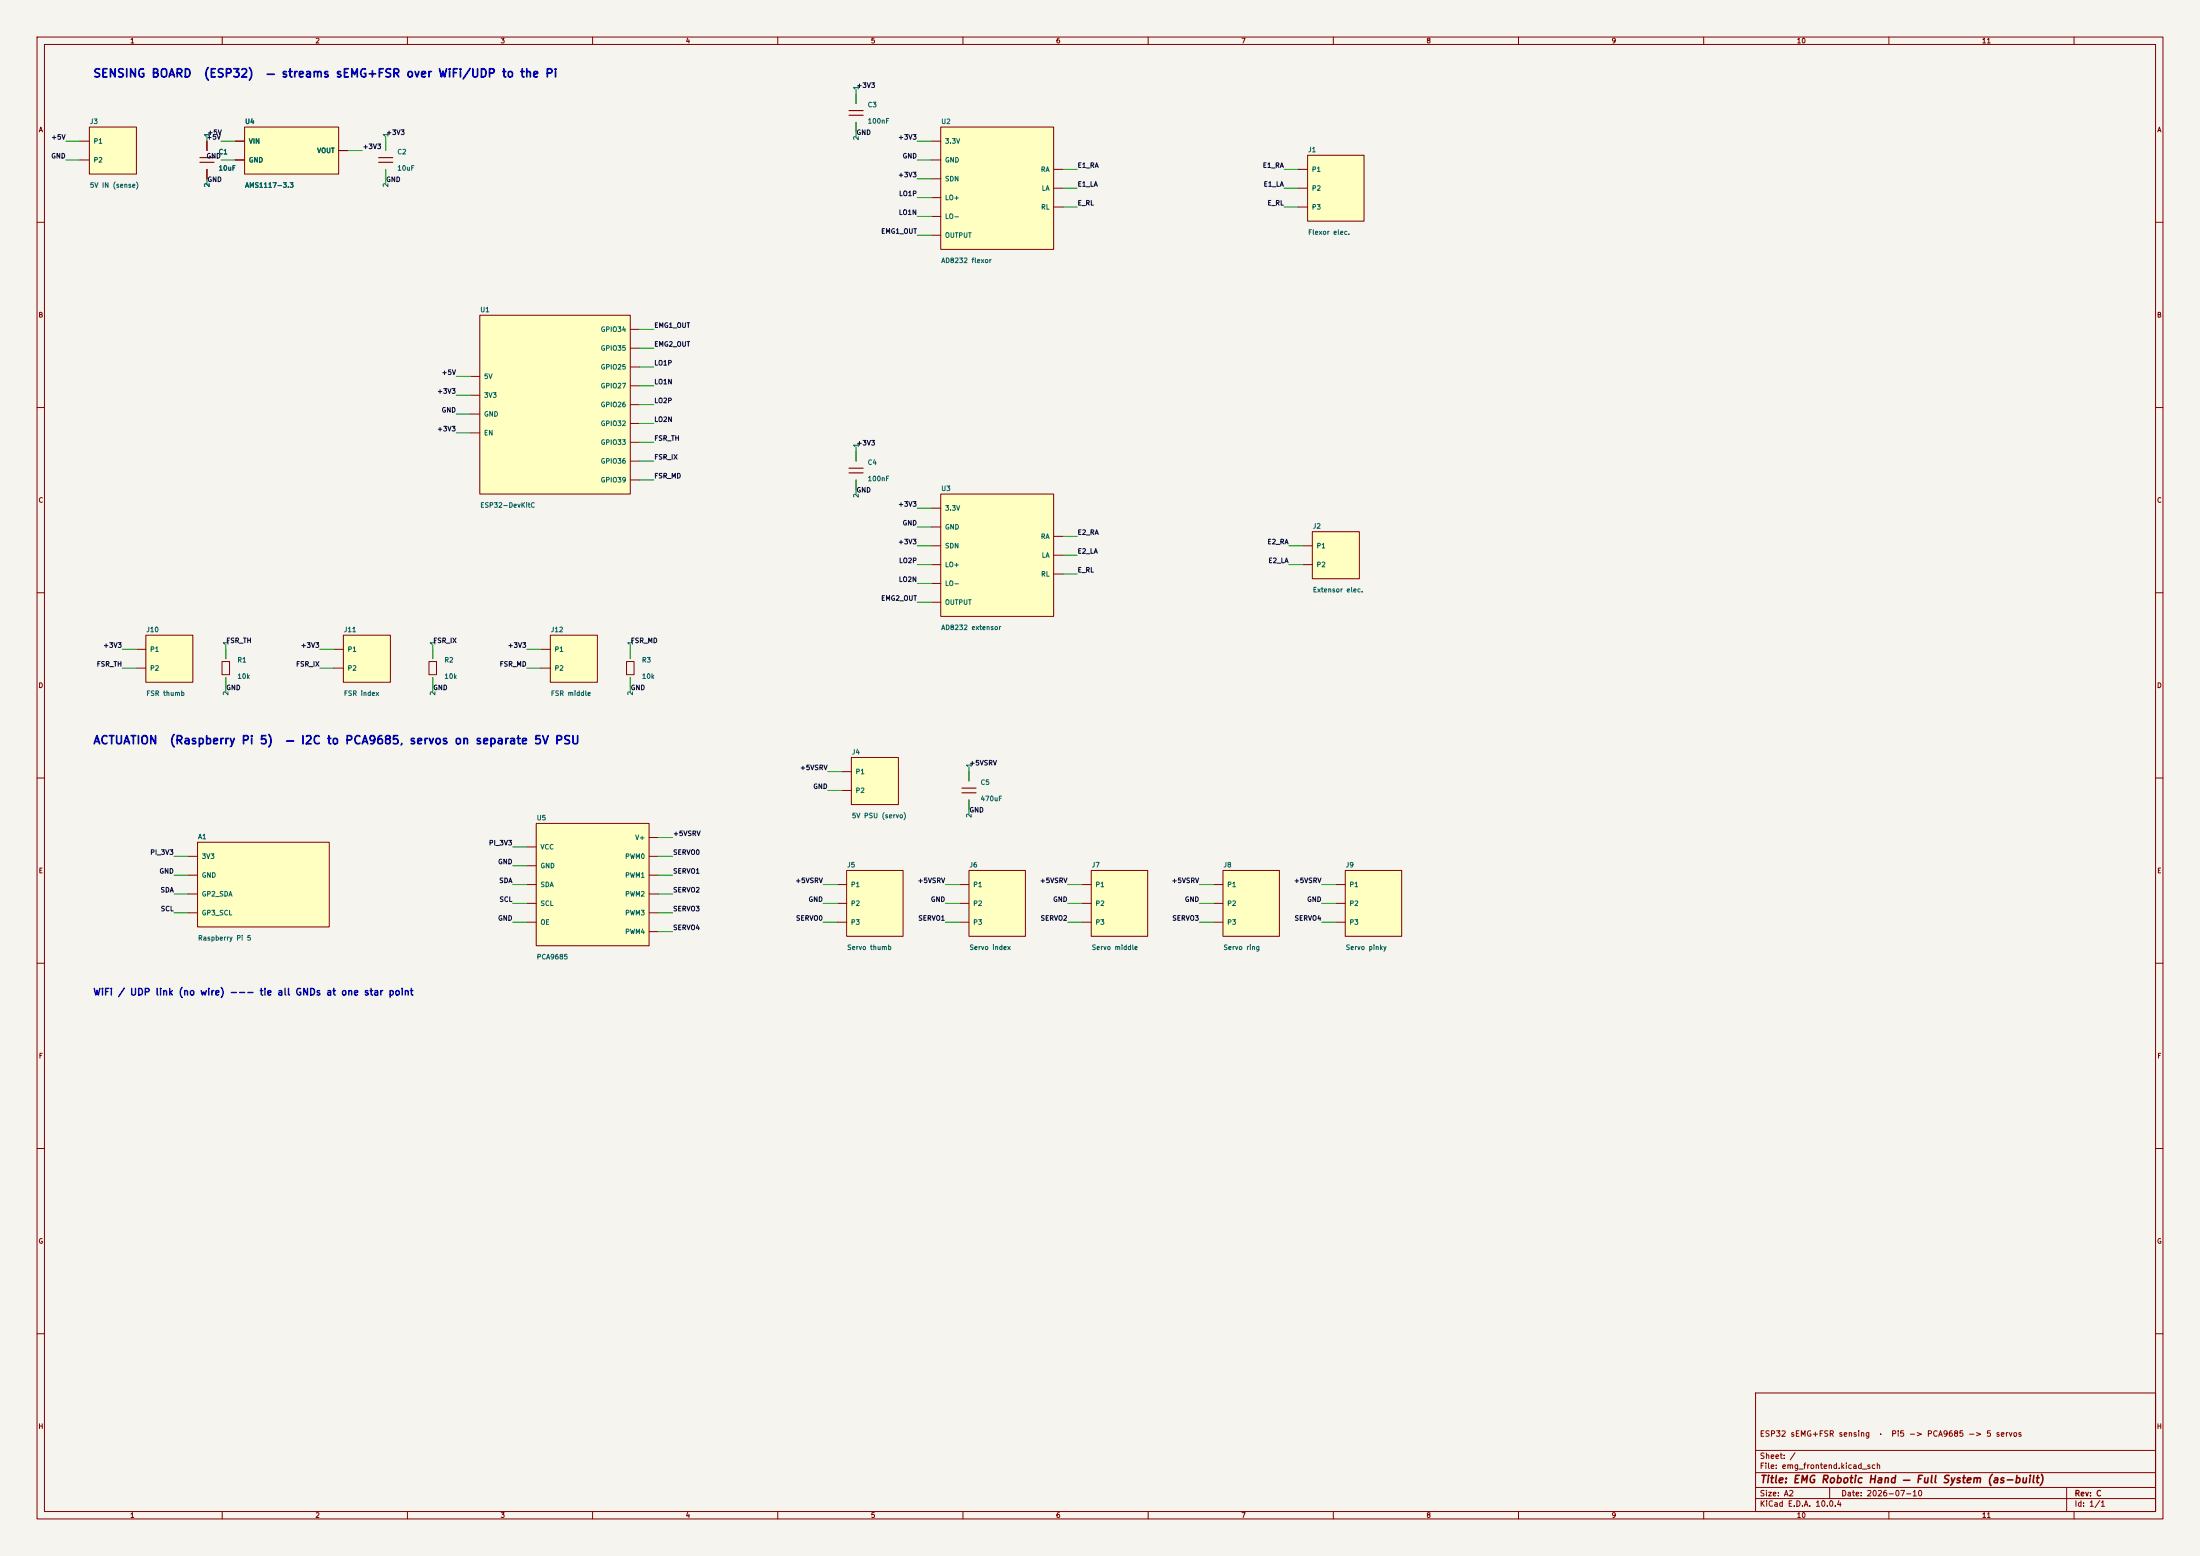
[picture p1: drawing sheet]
(kicad_sch
 (version 20231120)
 (generator "eeschema")
 (generator_version "8.0")
 (paper "A2")
 (title_block
  (title "EMG Robotic Hand — Full System (as-built)")
  (date "2026-07-10")
  (rev "C")
  (comment 1 "ESP32 sEMG+FSR sensing  ·  Pi5 -> PCA9685 -> 5 servos"))
 (lib_symbols
 (symbol "emg:ESP32"
  (pin_numbers (hide yes))
  (pin_names (offset 1.016)) (exclude_from_sim no) (in_bom yes) (on_board yes)
  (property "Reference" "U" (at -20.32 26.13 0) (effects (font (size 1.27 1.27)) (justify left)))
  (property "Value" "ESP32" (at -20.32 -26.13 0) (effects (font (size 1.27 1.27)) (justify left)))
  (symbol "ESP32_0_1"
   (rectangle (start -20.32 -24.13) (end 20.32 24.13) (stroke (width 0.254) (type default)) (fill (type background))))
  (symbol "ESP32_1_1"
   (pin passive line (at -22.86 7.62 0) (length 2.54) (name "5V" (effects (font (size 1.27 1.27)))) (number "1" (effects (font (size 1.27 1.27)))))
   (pin passive line (at -22.86 2.54 0) (length 2.54) (name "3V3" (effects (font (size 1.27 1.27)))) (number "2" (effects (font (size 1.27 1.27)))))
   (pin passive line (at -22.86 -2.54 0) (length 2.54) (name "GND" (effects (font (size 1.27 1.27)))) (number "3" (effects (font (size 1.27 1.27)))))
   (pin passive line (at -22.86 -7.62 0) (length 2.54) (name "EN" (effects (font (size 1.27 1.27)))) (number "4" (effects (font (size 1.27 1.27)))))
   (pin passive line (at 22.86 20.32 180) (length 2.54) (name "GPIO34" (effects (font (size 1.27 1.27)))) (number "5" (effects (font (size 1.27 1.27)))))
   (pin passive line (at 22.86 15.24 180) (length 2.54) (name "GPIO35" (effects (font (size 1.27 1.27)))) (number "6" (effects (font (size 1.27 1.27)))))
   (pin passive line (at 22.86 10.16 180) (length 2.54) (name "GPIO25" (effects (font (size 1.27 1.27)))) (number "7" (effects (font (size 1.27 1.27)))))
   (pin passive line (at 22.86 5.08 180) (length 2.54) (name "GPIO27" (effects (font (size 1.27 1.27)))) (number "8" (effects (font (size 1.27 1.27)))))
   (pin passive line (at 22.86 0.00 180) (length 2.54) (name "GPIO26" (effects (font (size 1.27 1.27)))) (number "9" (effects (font (size 1.27 1.27)))))
   (pin passive line (at 22.86 -5.08 180) (length 2.54) (name "GPIO32" (effects (font (size 1.27 1.27)))) (number "10" (effects (font (size 1.27 1.27)))))
   (pin passive line (at 22.86 -10.16 180) (length 2.54) (name "GPIO33" (effects (font (size 1.27 1.27)))) (number "11" (effects (font (size 1.27 1.27)))))
   (pin passive line (at 22.86 -15.24 180) (length 2.54) (name "GPIO36" (effects (font (size 1.27 1.27)))) (number "12" (effects (font (size 1.27 1.27)))))
   (pin passive line (at 22.86 -20.32 180) (length 2.54) (name "GPIO39" (effects (font (size 1.27 1.27)))) (number "13" (effects (font (size 1.27 1.27)))))))
 (symbol "emg:AD8232"
  (pin_numbers (hide yes))
  (pin_names (offset 1.016)) (exclude_from_sim no) (in_bom yes) (on_board yes)
  (property "Reference" "U" (at -15.24 18.51 0) (effects (font (size 1.27 1.27)) (justify left)))
  (property "Value" "AD8232" (at -15.24 -18.51 0) (effects (font (size 1.27 1.27)) (justify left)))
  (symbol "AD8232_0_1"
   (rectangle (start -15.24 -16.51) (end 15.24 16.51) (stroke (width 0.254) (type default)) (fill (type background))))
  (symbol "AD8232_1_1"
   (pin passive line (at -17.78 12.70 0) (length 2.54) (name "3.3V" (effects (font (size 1.27 1.27)))) (number "1" (effects (font (size 1.27 1.27)))))
   (pin passive line (at -17.78 7.62 0) (length 2.54) (name "GND" (effects (font (size 1.27 1.27)))) (number "2" (effects (font (size 1.27 1.27)))))
   (pin passive line (at -17.78 2.54 0) (length 2.54) (name "SDN" (effects (font (size 1.27 1.27)))) (number "3" (effects (font (size 1.27 1.27)))))
   (pin passive line (at -17.78 -2.54 0) (length 2.54) (name "LO+" (effects (font (size 1.27 1.27)))) (number "4" (effects (font (size 1.27 1.27)))))
   (pin passive line (at -17.78 -7.62 0) (length 2.54) (name "LO-" (effects (font (size 1.27 1.27)))) (number "5" (effects (font (size 1.27 1.27)))))
   (pin passive line (at -17.78 -12.70 0) (length 2.54) (name "OUTPUT" (effects (font (size 1.27 1.27)))) (number "6" (effects (font (size 1.27 1.27)))))
   (pin passive line (at 17.78 5.08 180) (length 2.54) (name "RA" (effects (font (size 1.27 1.27)))) (number "7" (effects (font (size 1.27 1.27)))))
   (pin passive line (at 17.78 0.00 180) (length 2.54) (name "LA" (effects (font (size 1.27 1.27)))) (number "8" (effects (font (size 1.27 1.27)))))
   (pin passive line (at 17.78 -5.08 180) (length 2.54) (name "RL" (effects (font (size 1.27 1.27)))) (number "9" (effects (font (size 1.27 1.27)))))))
 (symbol "emg:RPi5"
  (pin_numbers (hide yes))
  (pin_names (offset 1.016)) (exclude_from_sim no) (in_bom yes) (on_board yes)
  (property "Reference" "U" (at -17.78 13.43 0) (effects (font (size 1.27 1.27)) (justify left)))
  (property "Value" "RPi5" (at -17.78 -13.43 0) (effects (font (size 1.27 1.27)) (justify left)))
  (symbol "RPi5_0_1"
   (rectangle (start -17.78 -11.43) (end 17.78 11.43) (stroke (width 0.254) (type default)) (fill (type background))))
  (symbol "RPi5_1_1"
   (pin passive line (at -20.32 7.62 0) (length 2.54) (name "3V3" (effects (font (size 1.27 1.27)))) (number "1" (effects (font (size 1.27 1.27)))))
   (pin passive line (at -20.32 2.54 0) (length 2.54) (name "GND" (effects (font (size 1.27 1.27)))) (number "2" (effects (font (size 1.27 1.27)))))
   (pin passive line (at -20.32 -2.54 0) (length 2.54) (name "GP2 SDA" (effects (font (size 1.27 1.27)))) (number "3" (effects (font (size 1.27 1.27)))))
   (pin passive line (at -20.32 -7.62 0) (length 2.54) (name "GP3 SCL" (effects (font (size 1.27 1.27)))) (number "4" (effects (font (size 1.27 1.27)))))))
 (symbol "emg:PCA9685"
  (pin_numbers (hide yes))
  (pin_names (offset 1.016)) (exclude_from_sim no) (in_bom yes) (on_board yes)
  (property "Reference" "U" (at -15.24 18.51 0) (effects (font (size 1.27 1.27)) (justify left)))
  (property "Value" "PCA9685" (at -15.24 -18.51 0) (effects (font (size 1.27 1.27)) (justify left)))
  (symbol "PCA9685_0_1"
   (rectangle (start -15.24 -16.51) (end 15.24 16.51) (stroke (width 0.254) (type default)) (fill (type background))))
  (symbol "PCA9685_1_1"
   (pin passive line (at -17.78 10.16 0) (length 2.54) (name "VCC" (effects (font (size 1.27 1.27)))) (number "1" (effects (font (size 1.27 1.27)))))
   (pin passive line (at -17.78 5.08 0) (length 2.54) (name "GND" (effects (font (size 1.27 1.27)))) (number "2" (effects (font (size 1.27 1.27)))))
   (pin passive line (at -17.78 0.00 0) (length 2.54) (name "SDA" (effects (font (size 1.27 1.27)))) (number "3" (effects (font (size 1.27 1.27)))))
   (pin passive line (at -17.78 -5.08 0) (length 2.54) (name "SCL" (effects (font (size 1.27 1.27)))) (number "4" (effects (font (size 1.27 1.27)))))
   (pin passive line (at -17.78 -10.16 0) (length 2.54) (name "OE" (effects (font (size 1.27 1.27)))) (number "5" (effects (font (size 1.27 1.27)))))
   (pin passive line (at 17.78 12.70 180) (length 2.54) (name "V+" (effects (font (size 1.27 1.27)))) (number "6" (effects (font (size 1.27 1.27)))))
   (pin passive line (at 17.78 7.62 180) (length 2.54) (name "PWM0" (effects (font (size 1.27 1.27)))) (number "7" (effects (font (size 1.27 1.27)))))
   (pin passive line (at 17.78 2.54 180) (length 2.54) (name "PWM1" (effects (font (size 1.27 1.27)))) (number "8" (effects (font (size 1.27 1.27)))))
   (pin passive line (at 17.78 -2.54 180) (length 2.54) (name "PWM2" (effects (font (size 1.27 1.27)))) (number "9" (effects (font (size 1.27 1.27)))))
   (pin passive line (at 17.78 -7.62 180) (length 2.54) (name "PWM3" (effects (font (size 1.27 1.27)))) (number "10" (effects (font (size 1.27 1.27)))))
   (pin passive line (at 17.78 -12.70 180) (length 2.54) (name "PWM4" (effects (font (size 1.27 1.27)))) (number "11" (effects (font (size 1.27 1.27)))))))
 (symbol "emg:AMS1117"
  (pin_numbers (hide yes))
  (pin_names (offset 1.016)) (exclude_from_sim no) (in_bom yes) (on_board yes)
  (property "Reference" "U" (at -12.70 8.35 0) (effects (font (size 1.27 1.27)) (justify left)))
  (property "Value" "AMS1117" (at -12.70 -8.35 0) (effects (font (size 1.27 1.27)) (justify left)))
  (symbol "AMS1117_0_1"
   (rectangle (start -12.70 -6.35) (end 12.70 6.35) (stroke (width 0.254) (type default)) (fill (type background))))
  (symbol "AMS1117_1_1"
   (pin passive line (at -15.24 2.54 0) (length 2.54) (name "VIN" (effects (font (size 1.27 1.27)))) (number "1" (effects (font (size 1.27 1.27)))))
   (pin passive line (at -15.24 -2.54 0) (length 2.54) (name "GND" (effects (font (size 1.27 1.27)))) (number "2" (effects (font (size 1.27 1.27)))))
   (pin passive line (at 15.24 0.00 180) (length 2.54) (name "VOUT" (effects (font (size 1.27 1.27)))) (number "3" (effects (font (size 1.27 1.27)))))))
 (symbol "emg:Conn2"
  (pin_numbers (hide yes))
  (pin_names (offset 1.016)) (exclude_from_sim no) (in_bom yes) (on_board yes)
  (property "Reference" "U" (at -6.35 8.35 0) (effects (font (size 1.27 1.27)) (justify left)))
  (property "Value" "Conn2" (at -6.35 -8.35 0) (effects (font (size 1.27 1.27)) (justify left)))
  (symbol "Conn2_0_1"
   (rectangle (start -6.35 -6.35) (end 6.35 6.35) (stroke (width 0.254) (type default)) (fill (type background))))
  (symbol "Conn2_1_1"
   (pin passive line (at -8.89 2.54 0) (length 2.54) (name "P1" (effects (font (size 1.27 1.27)))) (number "1" (effects (font (size 1.27 1.27)))))
   (pin passive line (at -8.89 -2.54 0) (length 2.54) (name "P2" (effects (font (size 1.27 1.27)))) (number "2" (effects (font (size 1.27 1.27)))))))
 (symbol "emg:Conn3"
  (pin_numbers (hide yes))
  (pin_names (offset 1.016)) (exclude_from_sim no) (in_bom yes) (on_board yes)
  (property "Reference" "U" (at -7.62 10.89 0) (effects (font (size 1.27 1.27)) (justify left)))
  (property "Value" "Conn3" (at -7.62 -10.89 0) (effects (font (size 1.27 1.27)) (justify left)))
  (symbol "Conn3_0_1"
   (rectangle (start -7.62 -8.89) (end 7.62 8.89) (stroke (width 0.254) (type default)) (fill (type background))))
  (symbol "Conn3_1_1"
   (pin passive line (at -10.16 5.08 0) (length 2.54) (name "P1" (effects (font (size 1.27 1.27)))) (number "1" (effects (font (size 1.27 1.27)))))
   (pin passive line (at -10.16 0.00 0) (length 2.54) (name "P2" (effects (font (size 1.27 1.27)))) (number "2" (effects (font (size 1.27 1.27)))))
   (pin passive line (at -10.16 -5.08 0) (length 2.54) (name "P3" (effects (font (size 1.27 1.27)))) (number "3" (effects (font (size 1.27 1.27)))))))
 (symbol "emg:Cap"
  (pin_numbers (hide yes))
  (pin_names (offset 1.016)) (exclude_from_sim no) (in_bom yes) (on_board yes)
  (property "Reference" "U" (at 0.00 3.50 0) (effects (font (size 1.27 1.27)) (justify left)))
  (property "Value" "Cap" (at 0.00 -3.50 0) (effects (font (size 1.27 1.27)) (justify left)))
  (symbol "Cap_0_1"
   (polyline (pts (xy -1.905 0.635) (xy 1.905 0.635)) (stroke (width 0.3048) (type default)) (fill (type none)))
   (polyline (pts (xy -1.905 -0.635) (xy 1.905 -0.635)) (stroke (width 0.3048) (type default)) (fill (type none))))
  (symbol "Cap_1_1"
   (pin passive line (at 0.00 2.54 90) (length 2.54) (name "1" (effects (font (size 1.27 1.27)))) (number "1" (effects (font (size 1.27 1.27)))))
   (pin passive line (at 0.00 -2.54 270) (length 2.54) (name "2" (effects (font (size 1.27 1.27)))) (number "2" (effects (font (size 1.27 1.27)))))))
 (symbol "emg:Res"
  (pin_numbers (hide yes))
  (pin_names (offset 1.016)) (exclude_from_sim no) (in_bom yes) (on_board yes)
  (property "Reference" "U" (at 0.00 3.50 0) (effects (font (size 1.27 1.27)) (justify left)))
  (property "Value" "Res" (at 0.00 -3.50 0) (effects (font (size 1.27 1.27)) (justify left)))
  (symbol "Res_0_1"
   (rectangle (start -1.016 1.778) (end 1.016 -1.778) (stroke (width 0.254) (type default)) (fill (type none))))
  (symbol "Res_1_1"
   (pin passive line (at 0.00 2.54 90) (length 2.54) (name "1" (effects (font (size 1.27 1.27)))) (number "1" (effects (font (size 1.27 1.27)))))
   (pin passive line (at 0.00 -2.54 270) (length 2.54) (name "2" (effects (font (size 1.27 1.27)))) (number "2" (effects (font (size 1.27 1.27))))))))
 (symbol
  (lib_id "emg:Conn2") (at 30.48 40.64 0) (unit 1) (exclude_from_sim no) (in_bom yes) (on_board yes) (dnp no)
  (property "Reference" "J3" (at 24.13 32.79 0) (effects (font (size 1.27 1.27)) (justify left)))
  (property "Value" "5V IN (sense)" (at 24.13 49.99 0) (effects (font (size 1.27 1.27)) (justify left)))
  (property "Footprint" "TerminalBlock:TerminalBlock_MaiXu_MX126-5.0-02P_1x02_P5.00mm" (at 30.48 40.64 0) (effects (font (size 1.27 1.27)) (hide yes))))
 (symbol
  (lib_id "emg:AMS1117") (at 78.74 40.64 0) (unit 1) (exclude_from_sim no) (in_bom yes) (on_board yes) (dnp no)
  (property "Reference" "U4" (at 66.04 32.79 0) (effects (font (size 1.27 1.27)) (justify left)))
  (property "Value" "AMS1117-3.3" (at 66.04 49.99 0) (effects (font (size 1.27 1.27)) (justify left)))
  (property "Footprint" "Package_TO_SOT_SMD:SOT-223-3_TabPin2" (at 78.74 40.64 0) (effects (font (size 1.27 1.27)) (hide yes))))
 (symbol
  (lib_id "emg:Cap") (at 55.88 43.18 0) (unit 1) (exclude_from_sim no) (in_bom yes) (on_board yes) (dnp no)
  (property "Reference" "C1" (at 58.88 40.98 0) (effects (font (size 1.27 1.27)) (justify left)))
  (property "Value" "10uF" (at 58.88 45.38 0) (effects (font (size 1.27 1.27)) (justify left)))
  (property "Footprint" "Capacitor_SMD:C_1206_3216Metric" (at 55.88 43.18 0) (effects (font (size 1.27 1.27)) (hide yes))))
 (symbol
  (lib_id "emg:Cap") (at 104.14 43.18 0) (unit 1) (exclude_from_sim no) (in_bom yes) (on_board yes) (dnp no)
  (property "Reference" "C2" (at 107.14 40.98 0) (effects (font (size 1.27 1.27)) (justify left)))
  (property "Value" "10uF" (at 107.14 45.38 0) (effects (font (size 1.27 1.27)) (justify left)))
  (property "Footprint" "Capacitor_SMD:C_1206_3216Metric" (at 104.14 43.18 0) (effects (font (size 1.27 1.27)) (hide yes))))
 (symbol
  (lib_id "emg:ESP32") (at 149.86 109.22 0) (unit 1) (exclude_from_sim no) (in_bom yes) (on_board yes) (dnp no)
  (property "Reference" "U1" (at 129.54 83.59 0) (effects (font (size 1.27 1.27)) (justify left)))
  (property "Value" "ESP32-DevKitC" (at 129.54 136.35 0) (effects (font (size 1.27 1.27)) (justify left)))
  (property "Footprint" "Connector_PinHeader_2.54mm:PinHeader_2x19_P2.54mm_Vertical" (at 149.86 109.22 0) (effects (font (size 1.27 1.27)) (hide yes))))
 (symbol
  (lib_id "emg:AD8232") (at 269.24 50.80 0) (unit 1) (exclude_from_sim no) (in_bom yes) (on_board yes) (dnp no)
  (property "Reference" "U2" (at 254.00 32.79 0) (effects (font (size 1.27 1.27)) (justify left)))
  (property "Value" "AD8232 flexor" (at 254.00 70.31 0) (effects (font (size 1.27 1.27)) (justify left)))
  (property "Footprint" "Connector_PinHeader_2.54mm:PinHeader_1x10_P2.54mm_Vertical" (at 269.24 50.80 0) (effects (font (size 1.27 1.27)) (hide yes))))
 (symbol
  (lib_id "emg:Cap") (at 231.14 30.48 0) (unit 1) (exclude_from_sim no) (in_bom yes) (on_board yes) (dnp no)
  (property "Reference" "C3" (at 234.14 28.28 0) (effects (font (size 1.27 1.27)) (justify left)))
  (property "Value" "100nF" (at 234.14 32.68 0) (effects (font (size 1.27 1.27)) (justify left)))
  (property "Footprint" "Capacitor_SMD:C_0805_2012Metric" (at 231.14 30.48 0) (effects (font (size 1.27 1.27)) (hide yes))))
 (symbol
  (lib_id "emg:AD8232") (at 269.24 149.86 0) (unit 1) (exclude_from_sim no) (in_bom yes) (on_board yes) (dnp no)
  (property "Reference" "U3" (at 254.00 131.85 0) (effects (font (size 1.27 1.27)) (justify left)))
  (property "Value" "AD8232 extensor" (at 254.00 169.37 0) (effects (font (size 1.27 1.27)) (justify left)))
  (property "Footprint" "Connector_PinHeader_2.54mm:PinHeader_1x10_P2.54mm_Vertical" (at 269.24 149.86 0) (effects (font (size 1.27 1.27)) (hide yes))))
 (symbol
  (lib_id "emg:Cap") (at 231.14 127.00 0) (unit 1) (exclude_from_sim no) (in_bom yes) (on_board yes) (dnp no)
  (property "Reference" "C4" (at 234.14 124.80 0) (effects (font (size 1.27 1.27)) (justify left)))
  (property "Value" "100nF" (at 234.14 129.20 0) (effects (font (size 1.27 1.27)) (justify left)))
  (property "Footprint" "Capacitor_SMD:C_0805_2012Metric" (at 231.14 127.00 0) (effects (font (size 1.27 1.27)) (hide yes))))
 (symbol
  (lib_id "emg:Conn3") (at 360.68 50.80 0) (unit 1) (exclude_from_sim no) (in_bom yes) (on_board yes) (dnp no)
  (property "Reference" "J1" (at 353.06 40.41 0) (effects (font (size 1.27 1.27)) (justify left)))
  (property "Value" "Flexor elec." (at 353.06 62.69 0) (effects (font (size 1.27 1.27)) (justify left)))
  (property "Footprint" "Connector_PinHeader_2.54mm:PinHeader_1x03_P2.54mm_Vertical" (at 360.68 50.80 0) (effects (font (size 1.27 1.27)) (hide yes))))
 (symbol
  (lib_id "emg:Conn2") (at 360.68 149.86 0) (unit 1) (exclude_from_sim no) (in_bom yes) (on_board yes) (dnp no)
  (property "Reference" "J2" (at 354.33 142.01 0) (effects (font (size 1.27 1.27)) (justify left)))
  (property "Value" "Extensor elec." (at 354.33 159.21 0) (effects (font (size 1.27 1.27)) (justify left)))
  (property "Footprint" "Connector_PinHeader_2.54mm:PinHeader_1x02_P2.54mm_Vertical" (at 360.68 149.86 0) (effects (font (size 1.27 1.27)) (hide yes))))
 (symbol
  (lib_id "emg:Conn2") (at 45.72 177.80 0) (unit 1) (exclude_from_sim no) (in_bom yes) (on_board yes) (dnp no)
  (property "Reference" "J10" (at 39.37 169.95 0) (effects (font (size 1.27 1.27)) (justify left)))
  (property "Value" "FSR thumb" (at 39.37 187.15 0) (effects (font (size 1.27 1.27)) (justify left)))
  (property "Footprint" "Connector_PinHeader_2.54mm:PinHeader_1x02_P2.54mm_Vertical" (at 45.72 177.80 0) (effects (font (size 1.27 1.27)) (hide yes))))
 (symbol
  (lib_id "emg:Res") (at 60.96 180.34 0) (unit 1) (exclude_from_sim no) (in_bom yes) (on_board yes) (dnp no)
  (property "Reference" "R1" (at 63.96 178.14 0) (effects (font (size 1.27 1.27)) (justify left)))
  (property "Value" "10k" (at 63.96 182.54 0) (effects (font (size 1.27 1.27)) (justify left)))
  (property "Footprint" "Resistor_SMD:R_0805_2012Metric" (at 60.96 180.34 0) (effects (font (size 1.27 1.27)) (hide yes))))
 (symbol
  (lib_id "emg:Conn2") (at 99.06 177.80 0) (unit 1) (exclude_from_sim no) (in_bom yes) (on_board yes) (dnp no)
  (property "Reference" "J11" (at 92.71 169.95 0) (effects (font (size 1.27 1.27)) (justify left)))
  (property "Value" "FSR index" (at 92.71 187.15 0) (effects (font (size 1.27 1.27)) (justify left)))
  (property "Footprint" "Connector_PinHeader_2.54mm:PinHeader_1x02_P2.54mm_Vertical" (at 99.06 177.80 0) (effects (font (size 1.27 1.27)) (hide yes))))
 (symbol
  (lib_id "emg:Res") (at 116.84 180.34 0) (unit 1) (exclude_from_sim no) (in_bom yes) (on_board yes) (dnp no)
  (property "Reference" "R2" (at 119.84 178.14 0) (effects (font (size 1.27 1.27)) (justify left)))
  (property "Value" "10k" (at 119.84 182.54 0) (effects (font (size 1.27 1.27)) (justify left)))
  (property "Footprint" "Resistor_SMD:R_0805_2012Metric" (at 116.84 180.34 0) (effects (font (size 1.27 1.27)) (hide yes))))
 (symbol
  (lib_id "emg:Conn2") (at 154.94 177.80 0) (unit 1) (exclude_from_sim no) (in_bom yes) (on_board yes) (dnp no)
  (property "Reference" "J12" (at 148.59 169.95 0) (effects (font (size 1.27 1.27)) (justify left)))
  (property "Value" "FSR middle" (at 148.59 187.15 0) (effects (font (size 1.27 1.27)) (justify left)))
  (property "Footprint" "Connector_PinHeader_2.54mm:PinHeader_1x02_P2.54mm_Vertical" (at 154.94 177.80 0) (effects (font (size 1.27 1.27)) (hide yes))))
 (symbol
  (lib_id "emg:Res") (at 170.18 180.34 0) (unit 1) (exclude_from_sim no) (in_bom yes) (on_board yes) (dnp no)
  (property "Reference" "R3" (at 173.18 178.14 0) (effects (font (size 1.27 1.27)) (justify left)))
  (property "Value" "10k" (at 173.18 182.54 0) (effects (font (size 1.27 1.27)) (justify left)))
  (property "Footprint" "Resistor_SMD:R_0805_2012Metric" (at 170.18 180.34 0) (effects (font (size 1.27 1.27)) (hide yes))))
 (symbol
  (lib_id "emg:RPi5") (at 71.12 238.76 0) (unit 1) (exclude_from_sim no) (in_bom yes) (on_board yes) (dnp no)
  (property "Reference" "A1" (at 53.34 225.83 0) (effects (font (size 1.27 1.27)) (justify left)))
  (property "Value" "Raspberry Pi 5" (at 53.34 253.19 0) (effects (font (size 1.27 1.27)) (justify left)))
  (property "Footprint" "Connector_PinHeader_2.54mm:PinHeader_2x20_P2.54mm_Vertical" (at 71.12 238.76 0) (effects (font (size 1.27 1.27)) (hide yes))))
 (symbol
  (lib_id "emg:PCA9685") (at 160.02 238.76 0) (unit 1) (exclude_from_sim no) (in_bom yes) (on_board yes) (dnp no)
  (property "Reference" "U5" (at 144.78 220.75 0) (effects (font (size 1.27 1.27)) (justify left)))
  (property "Value" "PCA9685" (at 144.78 258.27 0) (effects (font (size 1.27 1.27)) (justify left)))
  (property "Footprint" "Connector_PinHeader_2.54mm:PinHeader_2x06_P2.54mm_Vertical" (at 160.02 238.76 0) (effects (font (size 1.27 1.27)) (hide yes))))
 (symbol
  (lib_id "emg:Conn2") (at 236.22 210.82 0) (unit 1) (exclude_from_sim no) (in_bom yes) (on_board yes) (dnp no)
  (property "Reference" "J4" (at 229.87 202.97 0) (effects (font (size 1.27 1.27)) (justify left)))
  (property "Value" "5V PSU (servo)" (at 229.87 220.17 0) (effects (font (size 1.27 1.27)) (justify left)))
  (property "Footprint" "TerminalBlock:TerminalBlock_MaiXu_MX126-5.0-02P_1x02_P5.00mm" (at 236.22 210.82 0) (effects (font (size 1.27 1.27)) (hide yes))))
 (symbol
  (lib_id "emg:Cap") (at 261.62 213.36 0) (unit 1) (exclude_from_sim no) (in_bom yes) (on_board yes) (dnp no)
  (property "Reference" "C5" (at 264.62 211.16 0) (effects (font (size 1.27 1.27)) (justify left)))
  (property "Value" "470uF" (at 264.62 215.56 0) (effects (font (size 1.27 1.27)) (justify left)))
  (property "Footprint" "Capacitor_THT:CP_Radial_D8.0mm_P3.50mm" (at 261.62 213.36 0) (effects (font (size 1.27 1.27)) (hide yes))))
 (symbol
  (lib_id "emg:Conn3") (at 236.22 243.84 0) (unit 1) (exclude_from_sim no) (in_bom yes) (on_board yes) (dnp no)
  (property "Reference" "J5" (at 228.60 233.45 0) (effects (font (size 1.27 1.27)) (justify left)))
  (property "Value" "Servo thumb" (at 228.60 255.73 0) (effects (font (size 1.27 1.27)) (justify left)))
  (property "Footprint" "Connector_PinHeader_2.54mm:PinHeader_1x03_P2.54mm_Vertical" (at 236.22 243.84 0) (effects (font (size 1.27 1.27)) (hide yes))))
 (symbol
  (lib_id "emg:Conn3") (at 269.24 243.84 0) (unit 1) (exclude_from_sim no) (in_bom yes) (on_board yes) (dnp no)
  (property "Reference" "J6" (at 261.62 233.45 0) (effects (font (size 1.27 1.27)) (justify left)))
  (property "Value" "Servo index" (at 261.62 255.73 0) (effects (font (size 1.27 1.27)) (justify left)))
  (property "Footprint" "Connector_PinHeader_2.54mm:PinHeader_1x03_P2.54mm_Vertical" (at 269.24 243.84 0) (effects (font (size 1.27 1.27)) (hide yes))))
 (symbol
  (lib_id "emg:Conn3") (at 302.26 243.84 0) (unit 1) (exclude_from_sim no) (in_bom yes) (on_board yes) (dnp no)
  (property "Reference" "J7" (at 294.64 233.45 0) (effects (font (size 1.27 1.27)) (justify left)))
  (property "Value" "Servo middle" (at 294.64 255.73 0) (effects (font (size 1.27 1.27)) (justify left)))
  (property "Footprint" "Connector_PinHeader_2.54mm:PinHeader_1x03_P2.54mm_Vertical" (at 302.26 243.84 0) (effects (font (size 1.27 1.27)) (hide yes))))
 (symbol
  (lib_id "emg:Conn3") (at 337.82 243.84 0) (unit 1) (exclude_from_sim no) (in_bom yes) (on_board yes) (dnp no)
  (property "Reference" "J8" (at 330.20 233.45 0) (effects (font (size 1.27 1.27)) (justify left)))
  (property "Value" "Servo ring" (at 330.20 255.73 0) (effects (font (size 1.27 1.27)) (justify left)))
  (property "Footprint" "Connector_PinHeader_2.54mm:PinHeader_1x03_P2.54mm_Vertical" (at 337.82 243.84 0) (effects (font (size 1.27 1.27)) (hide yes))))
 (symbol
  (lib_id "emg:Conn3") (at 370.84 243.84 0) (unit 1) (exclude_from_sim no) (in_bom yes) (on_board yes) (dnp no)
  (property "Reference" "J9" (at 363.22 233.45 0) (effects (font (size 1.27 1.27)) (justify left)))
  (property "Value" "Servo pinky" (at 363.22 255.73 0) (effects (font (size 1.27 1.27)) (justify left)))
  (property "Footprint" "Connector_PinHeader_2.54mm:PinHeader_1x03_P2.54mm_Vertical" (at 370.84 243.84 0) (effects (font (size 1.27 1.27)) (hide yes))))
 (wire (pts (xy 21.59 38.10) (xy 17.78 38.10)) (stroke (width 0) (type default)))
 (wire (pts (xy 21.59 43.18) (xy 17.78 43.18)) (stroke (width 0) (type default)))
 (wire (pts (xy 63.50 38.10) (xy 59.69 38.10)) (stroke (width 0) (type default)))
 (wire (pts (xy 63.50 43.18) (xy 59.69 43.18)) (stroke (width 0) (type default)))
 (wire (pts (xy 93.98 40.64) (xy 97.79 40.64)) (stroke (width 0) (type default)))
 (wire (pts (xy 55.88 40.64) (xy 55.88 36.83)) (stroke (width 0) (type default)))
 (wire (pts (xy 55.88 45.72) (xy 55.88 49.53)) (stroke (width 0) (type default)))
 (wire (pts (xy 104.14 40.64) (xy 104.14 36.83)) (stroke (width 0) (type default)))
 (wire (pts (xy 104.14 45.72) (xy 104.14 49.53)) (stroke (width 0) (type default)))
 (wire (pts (xy 127.00 101.60) (xy 123.19 101.60)) (stroke (width 0) (type default)))
 (wire (pts (xy 127.00 106.68) (xy 123.19 106.68)) (stroke (width 0) (type default)))
 (wire (pts (xy 127.00 111.76) (xy 123.19 111.76)) (stroke (width 0) (type default)))
 (wire (pts (xy 127.00 116.84) (xy 123.19 116.84)) (stroke (width 0) (type default)))
 (wire (pts (xy 172.72 88.90) (xy 176.53 88.90)) (stroke (width 0) (type default)))
 (wire (pts (xy 172.72 93.98) (xy 176.53 93.98)) (stroke (width 0) (type default)))
 (wire (pts (xy 172.72 99.06) (xy 176.53 99.06)) (stroke (width 0) (type default)))
 (wire (pts (xy 172.72 104.14) (xy 176.53 104.14)) (stroke (width 0) (type default)))
 (wire (pts (xy 172.72 109.22) (xy 176.53 109.22)) (stroke (width 0) (type default)))
 (wire (pts (xy 172.72 114.30) (xy 176.53 114.30)) (stroke (width 0) (type default)))
 (wire (pts (xy 172.72 119.38) (xy 176.53 119.38)) (stroke (width 0) (type default)))
 (wire (pts (xy 172.72 124.46) (xy 176.53 124.46)) (stroke (width 0) (type default)))
 (wire (pts (xy 172.72 129.54) (xy 176.53 129.54)) (stroke (width 0) (type default)))
 (wire (pts (xy 251.46 38.10) (xy 247.65 38.10)) (stroke (width 0) (type default)))
 (wire (pts (xy 251.46 43.18) (xy 247.65 43.18)) (stroke (width 0) (type default)))
 (wire (pts (xy 251.46 48.26) (xy 247.65 48.26)) (stroke (width 0) (type default)))
 (wire (pts (xy 251.46 53.34) (xy 247.65 53.34)) (stroke (width 0) (type default)))
 (wire (pts (xy 251.46 58.42) (xy 247.65 58.42)) (stroke (width 0) (type default)))
 (wire (pts (xy 251.46 63.50) (xy 247.65 63.50)) (stroke (width 0) (type default)))
 (wire (pts (xy 287.02 45.72) (xy 290.83 45.72)) (stroke (width 0) (type default)))
 (wire (pts (xy 287.02 50.80) (xy 290.83 50.80)) (stroke (width 0) (type default)))
 (wire (pts (xy 287.02 55.88) (xy 290.83 55.88)) (stroke (width 0) (type default)))
 (wire (pts (xy 231.14 27.94) (xy 231.14 24.13)) (stroke (width 0) (type default)))
 (wire (pts (xy 231.14 33.02) (xy 231.14 36.83)) (stroke (width 0) (type default)))
 (wire (pts (xy 251.46 137.16) (xy 247.65 137.16)) (stroke (width 0) (type default)))
 (wire (pts (xy 251.46 142.24) (xy 247.65 142.24)) (stroke (width 0) (type default)))
 (wire (pts (xy 251.46 147.32) (xy 247.65 147.32)) (stroke (width 0) (type default)))
 (wire (pts (xy 251.46 152.40) (xy 247.65 152.40)) (stroke (width 0) (type default)))
 (wire (pts (xy 251.46 157.48) (xy 247.65 157.48)) (stroke (width 0) (type default)))
 (wire (pts (xy 251.46 162.56) (xy 247.65 162.56)) (stroke (width 0) (type default)))
 (wire (pts (xy 287.02 144.78) (xy 290.83 144.78)) (stroke (width 0) (type default)))
 (wire (pts (xy 287.02 149.86) (xy 290.83 149.86)) (stroke (width 0) (type default)))
 (wire (pts (xy 287.02 154.94) (xy 290.83 154.94)) (stroke (width 0) (type default)))
 (wire (pts (xy 231.14 124.46) (xy 231.14 120.65)) (stroke (width 0) (type default)))
 (wire (pts (xy 231.14 129.54) (xy 231.14 133.35)) (stroke (width 0) (type default)))
 (wire (pts (xy 350.52 45.72) (xy 346.71 45.72)) (stroke (width 0) (type default)))
 (wire (pts (xy 350.52 50.80) (xy 346.71 50.80)) (stroke (width 0) (type default)))
 (wire (pts (xy 350.52 55.88) (xy 346.71 55.88)) (stroke (width 0) (type default)))
 (wire (pts (xy 351.79 147.32) (xy 347.98 147.32)) (stroke (width 0) (type default)))
 (wire (pts (xy 351.79 152.40) (xy 347.98 152.40)) (stroke (width 0) (type default)))
 (wire (pts (xy 36.83 175.26) (xy 33.02 175.26)) (stroke (width 0) (type default)))
 (wire (pts (xy 36.83 180.34) (xy 33.02 180.34)) (stroke (width 0) (type default)))
 (wire (pts (xy 60.96 177.80) (xy 60.96 173.99)) (stroke (width 0) (type default)))
 (wire (pts (xy 60.96 182.88) (xy 60.96 186.69)) (stroke (width 0) (type default)))
 (wire (pts (xy 90.17 175.26) (xy 86.36 175.26)) (stroke (width 0) (type default)))
 (wire (pts (xy 90.17 180.34) (xy 86.36 180.34)) (stroke (width 0) (type default)))
 (wire (pts (xy 116.84 177.80) (xy 116.84 173.99)) (stroke (width 0) (type default)))
 (wire (pts (xy 116.84 182.88) (xy 116.84 186.69)) (stroke (width 0) (type default)))
 (wire (pts (xy 146.05 175.26) (xy 142.24 175.26)) (stroke (width 0) (type default)))
 (wire (pts (xy 146.05 180.34) (xy 142.24 180.34)) (stroke (width 0) (type default)))
 (wire (pts (xy 170.18 177.80) (xy 170.18 173.99)) (stroke (width 0) (type default)))
 (wire (pts (xy 170.18 182.88) (xy 170.18 186.69)) (stroke (width 0) (type default)))
 (wire (pts (xy 50.80 231.14) (xy 46.99 231.14)) (stroke (width 0) (type default)))
 (wire (pts (xy 50.80 236.22) (xy 46.99 236.22)) (stroke (width 0) (type default)))
 (wire (pts (xy 50.80 241.30) (xy 46.99 241.30)) (stroke (width 0) (type default)))
 (wire (pts (xy 50.80 246.38) (xy 46.99 246.38)) (stroke (width 0) (type default)))
 (wire (pts (xy 142.24 228.60) (xy 138.43 228.60)) (stroke (width 0) (type default)))
 (wire (pts (xy 142.24 233.68) (xy 138.43 233.68)) (stroke (width 0) (type default)))
 (wire (pts (xy 142.24 238.76) (xy 138.43 238.76)) (stroke (width 0) (type default)))
 (wire (pts (xy 142.24 243.84) (xy 138.43 243.84)) (stroke (width 0) (type default)))
 (wire (pts (xy 142.24 248.92) (xy 138.43 248.92)) (stroke (width 0) (type default)))
 (wire (pts (xy 177.80 226.06) (xy 181.61 226.06)) (stroke (width 0) (type default)))
 (wire (pts (xy 177.80 231.14) (xy 181.61 231.14)) (stroke (width 0) (type default)))
 (wire (pts (xy 177.80 236.22) (xy 181.61 236.22)) (stroke (width 0) (type default)))
 (wire (pts (xy 177.80 241.30) (xy 181.61 241.30)) (stroke (width 0) (type default)))
 (wire (pts (xy 177.80 246.38) (xy 181.61 246.38)) (stroke (width 0) (type default)))
 (wire (pts (xy 177.80 251.46) (xy 181.61 251.46)) (stroke (width 0) (type default)))
 (wire (pts (xy 227.33 208.28) (xy 223.52 208.28)) (stroke (width 0) (type default)))
 (wire (pts (xy 227.33 213.36) (xy 223.52 213.36)) (stroke (width 0) (type default)))
 (wire (pts (xy 261.62 210.82) (xy 261.62 207.01)) (stroke (width 0) (type default)))
 (wire (pts (xy 261.62 215.90) (xy 261.62 219.71)) (stroke (width 0) (type default)))
 (wire (pts (xy 226.06 238.76) (xy 222.25 238.76)) (stroke (width 0) (type default)))
 (wire (pts (xy 226.06 243.84) (xy 222.25 243.84)) (stroke (width 0) (type default)))
 (wire (pts (xy 226.06 248.92) (xy 222.25 248.92)) (stroke (width 0) (type default)))
 (wire (pts (xy 259.08 238.76) (xy 255.27 238.76)) (stroke (width 0) (type default)))
 (wire (pts (xy 259.08 243.84) (xy 255.27 243.84)) (stroke (width 0) (type default)))
 (wire (pts (xy 259.08 248.92) (xy 255.27 248.92)) (stroke (width 0) (type default)))
 (wire (pts (xy 292.10 238.76) (xy 288.29 238.76)) (stroke (width 0) (type default)))
 (wire (pts (xy 292.10 243.84) (xy 288.29 243.84)) (stroke (width 0) (type default)))
 (wire (pts (xy 292.10 248.92) (xy 288.29 248.92)) (stroke (width 0) (type default)))
 (wire (pts (xy 327.66 238.76) (xy 323.85 238.76)) (stroke (width 0) (type default)))
 (wire (pts (xy 327.66 243.84) (xy 323.85 243.84)) (stroke (width 0) (type default)))
 (wire (pts (xy 327.66 248.92) (xy 323.85 248.92)) (stroke (width 0) (type default)))
 (wire (pts (xy 360.68 238.76) (xy 356.87 238.76)) (stroke (width 0) (type default)))
 (wire (pts (xy 360.68 243.84) (xy 356.87 243.84)) (stroke (width 0) (type default)))
 (wire (pts (xy 360.68 248.92) (xy 356.87 248.92)) (stroke (width 0) (type default)))
 (label "+5V" (at 17.78 38.10 0) (effects (font (size 1.27 1.27)) (justify right bottom)))
 (label "GND" (at 17.78 43.18 0) (effects (font (size 1.27 1.27)) (justify right bottom)))
 (label "+5V" (at 59.69 38.10 0) (effects (font (size 1.27 1.27)) (justify right bottom)))
 (label "GND" (at 59.69 43.18 0) (effects (font (size 1.27 1.27)) (justify right bottom)))
 (label "+3V3" (at 97.79 40.64 0) (effects (font (size 1.27 1.27)) (justify left bottom)))
 (label "+5V" (at 55.88 36.83 0) (effects (font (size 1.27 1.27)) (justify left bottom)))
 (label "GND" (at 55.88 49.53 0) (effects (font (size 1.27 1.27)) (justify left bottom)))
 (label "+3V3" (at 104.14 36.83 0) (effects (font (size 1.27 1.27)) (justify left bottom)))
 (label "GND" (at 104.14 49.53 0) (effects (font (size 1.27 1.27)) (justify left bottom)))
 (label "+5V" (at 123.19 101.60 0) (effects (font (size 1.27 1.27)) (justify right bottom)))
 (label "+3V3" (at 123.19 106.68 0) (effects (font (size 1.27 1.27)) (justify right bottom)))
 (label "GND" (at 123.19 111.76 0) (effects (font (size 1.27 1.27)) (justify right bottom)))
 (label "+3V3" (at 123.19 116.84 0) (effects (font (size 1.27 1.27)) (justify right bottom)))
 (label "EMG1_OUT" (at 176.53 88.90 0) (effects (font (size 1.27 1.27)) (justify left bottom)))
 (label "EMG2_OUT" (at 176.53 93.98 0) (effects (font (size 1.27 1.27)) (justify left bottom)))
 (label "LO1P" (at 176.53 99.06 0) (effects (font (size 1.27 1.27)) (justify left bottom)))
 (label "LO1N" (at 176.53 104.14 0) (effects (font (size 1.27 1.27)) (justify left bottom)))
 (label "LO2P" (at 176.53 109.22 0) (effects (font (size 1.27 1.27)) (justify left bottom)))
 (label "LO2N" (at 176.53 114.30 0) (effects (font (size 1.27 1.27)) (justify left bottom)))
 (label "FSR_TH" (at 176.53 119.38 0) (effects (font (size 1.27 1.27)) (justify left bottom)))
 (label "FSR_IX" (at 176.53 124.46 0) (effects (font (size 1.27 1.27)) (justify left bottom)))
 (label "FSR_MD" (at 176.53 129.54 0) (effects (font (size 1.27 1.27)) (justify left bottom)))
 (label "+3V3" (at 247.65 38.10 0) (effects (font (size 1.27 1.27)) (justify right bottom)))
 (label "GND" (at 247.65 43.18 0) (effects (font (size 1.27 1.27)) (justify right bottom)))
 (label "+3V3" (at 247.65 48.26 0) (effects (font (size 1.27 1.27)) (justify right bottom)))
 (label "LO1P" (at 247.65 53.34 0) (effects (font (size 1.27 1.27)) (justify right bottom)))
 (label "LO1N" (at 247.65 58.42 0) (effects (font (size 1.27 1.27)) (justify right bottom)))
 (label "EMG1_OUT" (at 247.65 63.50 0) (effects (font (size 1.27 1.27)) (justify right bottom)))
 (label "E1_RA" (at 290.83 45.72 0) (effects (font (size 1.27 1.27)) (justify left bottom)))
 (label "E1_LA" (at 290.83 50.80 0) (effects (font (size 1.27 1.27)) (justify left bottom)))
 (label "E_RL" (at 290.83 55.88 0) (effects (font (size 1.27 1.27)) (justify left bottom)))
 (label "+3V3" (at 231.14 24.13 0) (effects (font (size 1.27 1.27)) (justify left bottom)))
 (label "GND" (at 231.14 36.83 0) (effects (font (size 1.27 1.27)) (justify left bottom)))
 (label "+3V3" (at 247.65 137.16 0) (effects (font (size 1.27 1.27)) (justify right bottom)))
 (label "GND" (at 247.65 142.24 0) (effects (font (size 1.27 1.27)) (justify right bottom)))
 (label "+3V3" (at 247.65 147.32 0) (effects (font (size 1.27 1.27)) (justify right bottom)))
 (label "LO2P" (at 247.65 152.40 0) (effects (font (size 1.27 1.27)) (justify right bottom)))
 (label "LO2N" (at 247.65 157.48 0) (effects (font (size 1.27 1.27)) (justify right bottom)))
 (label "EMG2_OUT" (at 247.65 162.56 0) (effects (font (size 1.27 1.27)) (justify right bottom)))
 (label "E2_RA" (at 290.83 144.78 0) (effects (font (size 1.27 1.27)) (justify left bottom)))
 (label "E2_LA" (at 290.83 149.86 0) (effects (font (size 1.27 1.27)) (justify left bottom)))
 (label "E_RL" (at 290.83 154.94 0) (effects (font (size 1.27 1.27)) (justify left bottom)))
 (label "+3V3" (at 231.14 120.65 0) (effects (font (size 1.27 1.27)) (justify left bottom)))
 (label "GND" (at 231.14 133.35 0) (effects (font (size 1.27 1.27)) (justify left bottom)))
 (label "E1_RA" (at 346.71 45.72 0) (effects (font (size 1.27 1.27)) (justify right bottom)))
 (label "E1_LA" (at 346.71 50.80 0) (effects (font (size 1.27 1.27)) (justify right bottom)))
 (label "E_RL" (at 346.71 55.88 0) (effects (font (size 1.27 1.27)) (justify right bottom)))
 (label "E2_RA" (at 347.98 147.32 0) (effects (font (size 1.27 1.27)) (justify right bottom)))
 (label "E2_LA" (at 347.98 152.40 0) (effects (font (size 1.27 1.27)) (justify right bottom)))
 (label "+3V3" (at 33.02 175.26 0) (effects (font (size 1.27 1.27)) (justify right bottom)))
 (label "FSR_TH" (at 33.02 180.34 0) (effects (font (size 1.27 1.27)) (justify right bottom)))
 (label "FSR_TH" (at 60.96 173.99 0) (effects (font (size 1.27 1.27)) (justify left bottom)))
 (label "GND" (at 60.96 186.69 0) (effects (font (size 1.27 1.27)) (justify left bottom)))
 (label "+3V3" (at 86.36 175.26 0) (effects (font (size 1.27 1.27)) (justify right bottom)))
 (label "FSR_IX" (at 86.36 180.34 0) (effects (font (size 1.27 1.27)) (justify right bottom)))
 (label "FSR_IX" (at 116.84 173.99 0) (effects (font (size 1.27 1.27)) (justify left bottom)))
 (label "GND" (at 116.84 186.69 0) (effects (font (size 1.27 1.27)) (justify left bottom)))
 (label "+3V3" (at 142.24 175.26 0) (effects (font (size 1.27 1.27)) (justify right bottom)))
 (label "FSR_MD" (at 142.24 180.34 0) (effects (font (size 1.27 1.27)) (justify right bottom)))
 (label "FSR_MD" (at 170.18 173.99 0) (effects (font (size 1.27 1.27)) (justify left bottom)))
 (label "GND" (at 170.18 186.69 0) (effects (font (size 1.27 1.27)) (justify left bottom)))
 (label "PI_3V3" (at 46.99 231.14 0) (effects (font (size 1.27 1.27)) (justify right bottom)))
 (label "GND" (at 46.99 236.22 0) (effects (font (size 1.27 1.27)) (justify right bottom)))
 (label "SDA" (at 46.99 241.30 0) (effects (font (size 1.27 1.27)) (justify right bottom)))
 (label "SCL" (at 46.99 246.38 0) (effects (font (size 1.27 1.27)) (justify right bottom)))
 (label "PI_3V3" (at 138.43 228.60 0) (effects (font (size 1.27 1.27)) (justify right bottom)))
 (label "GND" (at 138.43 233.68 0) (effects (font (size 1.27 1.27)) (justify right bottom)))
 (label "SDA" (at 138.43 238.76 0) (effects (font (size 1.27 1.27)) (justify right bottom)))
 (label "SCL" (at 138.43 243.84 0) (effects (font (size 1.27 1.27)) (justify right bottom)))
 (label "GND" (at 138.43 248.92 0) (effects (font (size 1.27 1.27)) (justify right bottom)))
 (label "+5VSRV" (at 181.61 226.06 0) (effects (font (size 1.27 1.27)) (justify left bottom)))
 (label "SERVO0" (at 181.61 231.14 0) (effects (font (size 1.27 1.27)) (justify left bottom)))
 (label "SERVO1" (at 181.61 236.22 0) (effects (font (size 1.27 1.27)) (justify left bottom)))
 (label "SERVO2" (at 181.61 241.30 0) (effects (font (size 1.27 1.27)) (justify left bottom)))
 (label "SERVO3" (at 181.61 246.38 0) (effects (font (size 1.27 1.27)) (justify left bottom)))
 (label "SERVO4" (at 181.61 251.46 0) (effects (font (size 1.27 1.27)) (justify left bottom)))
 (label "+5VSRV" (at 223.52 208.28 0) (effects (font (size 1.27 1.27)) (justify right bottom)))
 (label "GND" (at 223.52 213.36 0) (effects (font (size 1.27 1.27)) (justify right bottom)))
 (label "+5VSRV" (at 261.62 207.01 0) (effects (font (size 1.27 1.27)) (justify left bottom)))
 (label "GND" (at 261.62 219.71 0) (effects (font (size 1.27 1.27)) (justify left bottom)))
 (label "+5VSRV" (at 222.25 238.76 0) (effects (font (size 1.27 1.27)) (justify right bottom)))
 (label "GND" (at 222.25 243.84 0) (effects (font (size 1.27 1.27)) (justify right bottom)))
 (label "SERVO0" (at 222.25 248.92 0) (effects (font (size 1.27 1.27)) (justify right bottom)))
 (label "+5VSRV" (at 255.27 238.76 0) (effects (font (size 1.27 1.27)) (justify right bottom)))
 (label "GND" (at 255.27 243.84 0) (effects (font (size 1.27 1.27)) (justify right bottom)))
 (label "SERVO1" (at 255.27 248.92 0) (effects (font (size 1.27 1.27)) (justify right bottom)))
 (label "+5VSRV" (at 288.29 238.76 0) (effects (font (size 1.27 1.27)) (justify right bottom)))
 (label "GND" (at 288.29 243.84 0) (effects (font (size 1.27 1.27)) (justify right bottom)))
 (label "SERVO2" (at 288.29 248.92 0) (effects (font (size 1.27 1.27)) (justify right bottom)))
 (label "+5VSRV" (at 323.85 238.76 0) (effects (font (size 1.27 1.27)) (justify right bottom)))
 (label "GND" (at 323.85 243.84 0) (effects (font (size 1.27 1.27)) (justify right bottom)))
 (label "SERVO3" (at 323.85 248.92 0) (effects (font (size 1.27 1.27)) (justify right bottom)))
 (label "+5VSRV" (at 356.87 238.76 0) (effects (font (size 1.27 1.27)) (justify right bottom)))
 (label "GND" (at 356.87 243.84 0) (effects (font (size 1.27 1.27)) (justify right bottom)))
 (label "SERVO4" (at 356.87 248.92 0) (effects (font (size 1.27 1.27)) (justify right bottom)))
 (text "SENSING BOARD  (ESP32)  — streams sEMG+FSR over WiFi/UDP to the Pi" (at 25.00 20.00 0) (effects (font (size 2.2 2.2) (bold yes)) (justify left)))
 (text "ACTUATION  (Raspberry Pi 5)  — I2C to PCA9685, servos on separate 5V PSU" (at 25.00 200.00 0) (effects (font (size 2.2 2.2) (bold yes)) (justify left)))
 (text "WiFi / UDP link (no wire) --- tie all GNDs at one star point" (at 25.00 268.00 0) (effects (font (size 1.8 1.8) (bold yes)) (justify left)))
 (sheet_instances
  (path "" (page "1"))))
